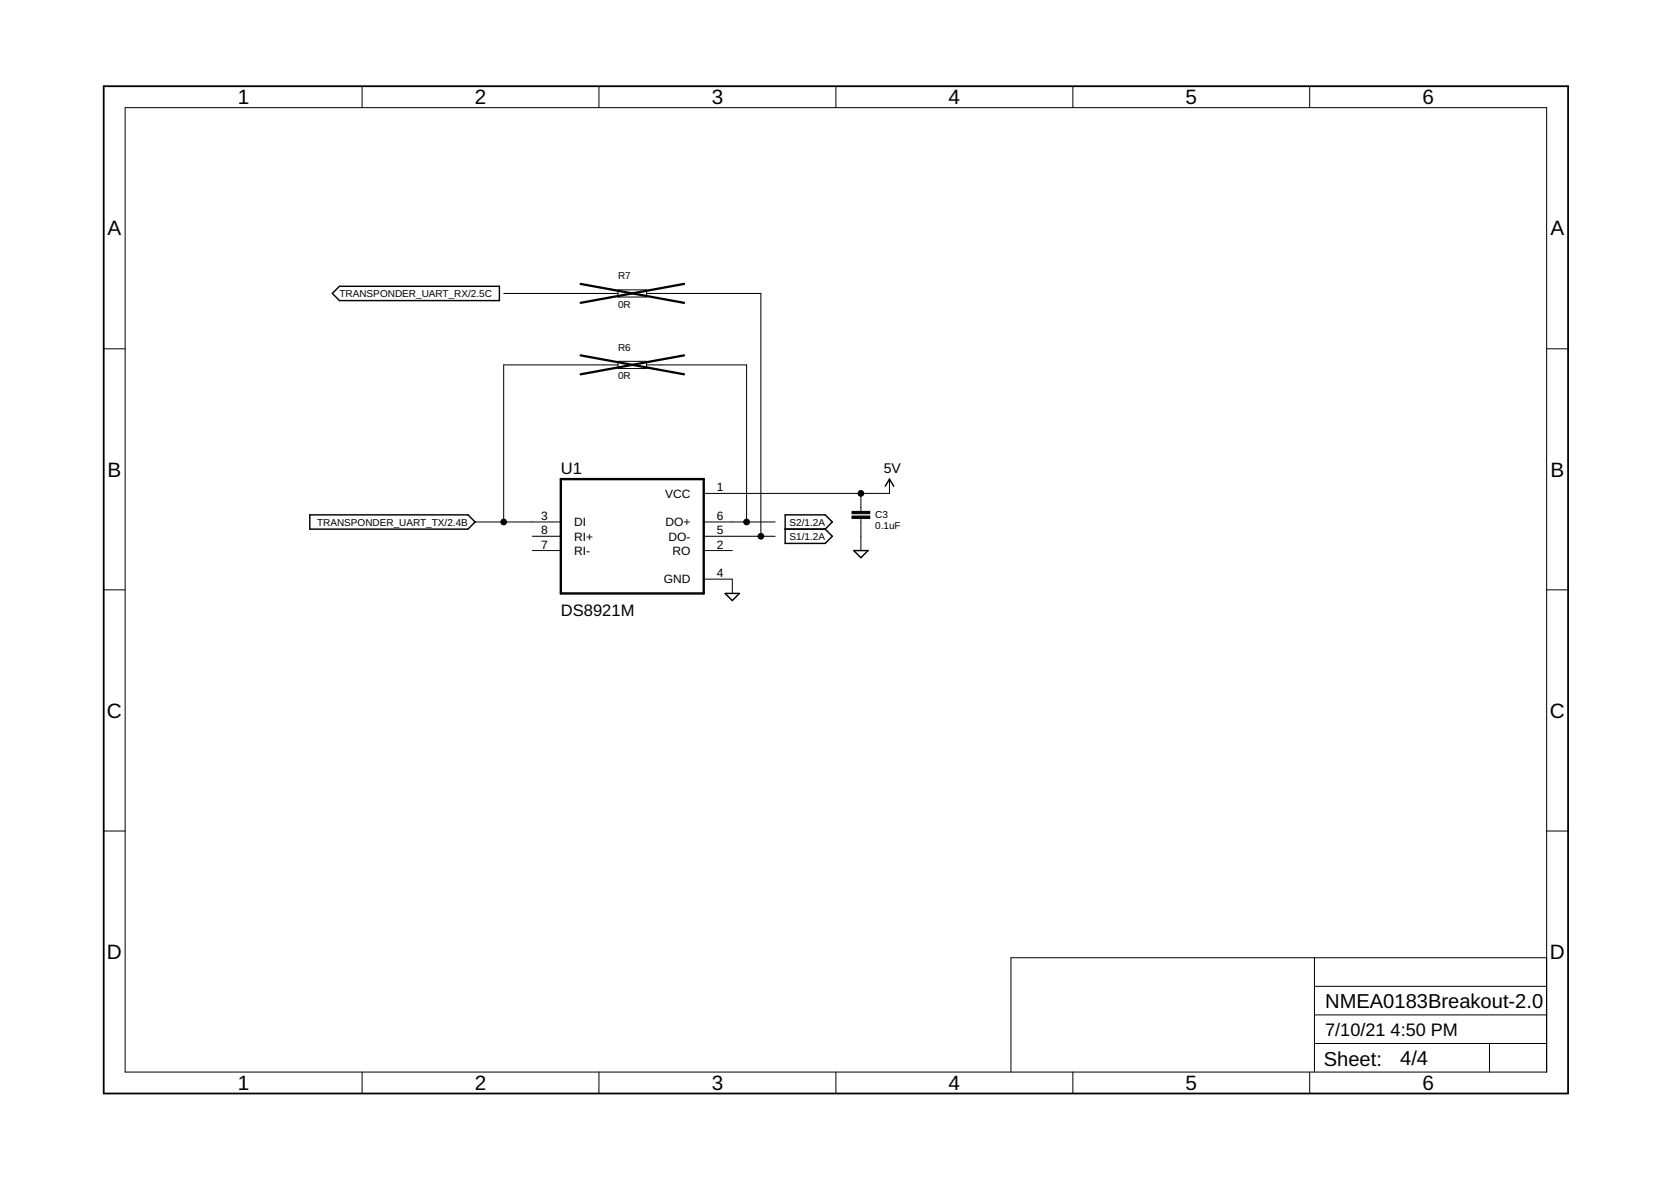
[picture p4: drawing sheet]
<svg xmlns="http://www.w3.org/2000/svg" width="297mm" height="210mm" viewBox="0 0 297 210" stroke-linecap="round" stroke-linejoin="round" font-family="sans-serif">
<path d="M59.1 52.2l1.2-1.3h28.5v2.5h-28.5zM55.1 91.5h28.1l1.3 1.3-1.3 1.2h-28.1zM139.6 94h7.1M139.6 91.5h7.1l1.3 1.3-1.3 1.2 1.3 1.3-1.3 1.3h-7.1zM151.8 97.9h2.5l-1.3 1.2zM157.4 86.4l.7-1.2 .8 1.2M128.9 105.5h2.5l-1.2 1.2z" fill="none" stroke="#000" stroke-width=".25"/>
<path d="M99.7 85.2h25.4v20.3h-25.4z" fill="none" stroke="#000" stroke-width=".42"/>
<g fill="none" stroke="#000" stroke-width=".18">
<path d="M22.2 19.1h252.7v171.4h-252.7zM64.4 15.3v3.8M106.5 15.3v3.8M148.6 15.3v3.8M190.7 15.3v3.8M232.8 15.3v3.8M89.5 52.2h20.4M109.9 51.5h5v1.3h-5zM114.9 52.2h20.4v43.1M18.4 62h3.8M109.9 64.9h-20.4v27.9M109.9 64.2h5v1.3h-5z"/>
<path d="M114.9 64.9h17.8v27.9M274.9 62h3.8M84.5 92.8h15.2M94.6 95.3h5.1M94.6 97.9h5.1M125.1 92.8h12.7M125.1 95.3h12.7M125.1 97.9h5.1M153 87.7v3.2M153 92.1v5.8M158.1 85.2v2.5h-33M18.4 104.8h3.8"/>
<path d="M125.1 102.9h5.1v2.6M274.9 104.8h3.8M18.4 147.7h3.8M274.9 147.7h3.8M233.7 170.2v20.3M233.7 175.3h41.2M274.9 170.2h-95.2v20.3M64.4 190.5v3.9M106.5 190.5v3.9M148.6 190.5v3.9M190.7 190.5v3.9M232.8 190.5v3.9"/>
<path d="M233.7 185.5h41.2M233.7 180.4h41.2M264.8 185.5v5"/>
</g>
<path d="M151.4 90.9h3.2v.4h-3.2zM151.4 91.7h3.2v.4h-3.2z" fill="#000" stroke="#000" stroke-width=".18"/>
<path d="M18.4 15.3h260.3v179.1h-260.3z" fill="none" stroke="#000" stroke-width=".32"/>
<path d="M103.2 50.5l18.4 3.3M121.6 50.5l-18.4 3.3M103.2 63.2l18.4 3.3M121.6 63.2l-18.4 3.3" fill="none" stroke="#000" stroke-width=".4"/>
<g fill="#000" stroke="#000" stroke-width=".18">
<circle cx="89.5" cy="92.8" r=".51"/>
<circle cx="132.7" cy="92.8" r=".51"/>
<circle cx="135.3" cy="95.3" r=".51"/>
<circle cx="153" cy="87.7" r=".51"/>
</g>
<g font-size="3.7">
<text x="42.3" y="18.5">1</text>
<text x="84.4" y="18.5">2</text>
<text x="126.5" y="18.5">3</text>
<text x="168.6" y="18.5">4</text>
<text x="210.7" y="18.5">5</text>
<text x="252.9" y="18.5">6</text>
<text x="19.1" y="41.9">A</text>
<text x="275.6" y="41.9">A</text>
<text x="19.1" y="84.7">B</text>
<text x="275.6" y="84.7">B</text>
<text x="19" y="127.6">C</text>
<text x="275.5" y="127.6">C</text>
<text x="19" y="170.4">D</text>
<text x="275.5" y="170.4">D</text>
<text x="42.3" y="193.7">1</text>
<text x="84.4" y="193.7">2</text>
<text x="126.5" y="193.7">3</text>
<text x="168.6" y="193.7">4</text>
<text x="210.7" y="193.7">5</text>
<text x="252.9" y="193.7">6</text>
</g>
<g font-size="3.6">
<text x="235.6" y="179.1">NMEA0183Breakout-2.0</text>
<text x="235.3" y="189.4">Sheet:</text>
<text x="248.9" y="189.3">4/4</text>
</g>
<g font-size="3.2">
<text x="235.6" y="184.2">7/10/21</text>
<text x="247.2" y="184.2">4:50 PM</text>
</g>
<g font-size="2.9">
<text x="99.7" y="84.2">U1</text>
<text x="99.7" y="109.5">DS8921M</text>
</g>
<text font-size="2.5" x="157.1" y="84.1">5V</text>
<g font-size="2.1">
<text x="118.3" y="88.5">VCC</text>
<text x="127.4" y="87.3">1</text>
<text x="96.2" y="92.4">3</text>
<text x="96.2" y="95">8</text>
<text x="102" y="93.5">DI</text>
<text x="118.3" y="93.5">DO+</text>
<text x="127.4" y="92.4">6</text>
<text x="127.4" y="95">5</text>
<text x="96.2" y="97.5">7</text>
<text x="102" y="96.1">RI+</text>
<text x="102" y="98.6">RI-</text>
<text x="118.8" y="96.1">DO-</text>
<text x="119.6" y="98.6">RO</text>
<text x="127.4" y="97.5">2</text>
<text x="118" y="103.7">GND</text>
<text x="127.4" y="102.6">4</text>
</g>
<g font-size="1.8">
<text x="60.3" y="52.8">TRANSPONDER_UART_RX/2.5C</text>
<text x="109.9" y="49.6">R7</text>
<text x="109.9" y="54.7">0R</text>
<text x="109.9" y="62.3">R6</text>
<text x="109.9" y="67.4">0R</text>
<text x="56.4" y="93.4">TRANSPONDER_UART_TX/2.4B</text>
<text x="140.4" y="93.4">S2/1.2A</text>
<text x="140.4" y="96">S1/1.2A</text>
<text x="155.6" y="94">0.1uF</text>
<text x="155.6" y="92.1">C3</text>
</g>
</svg>
